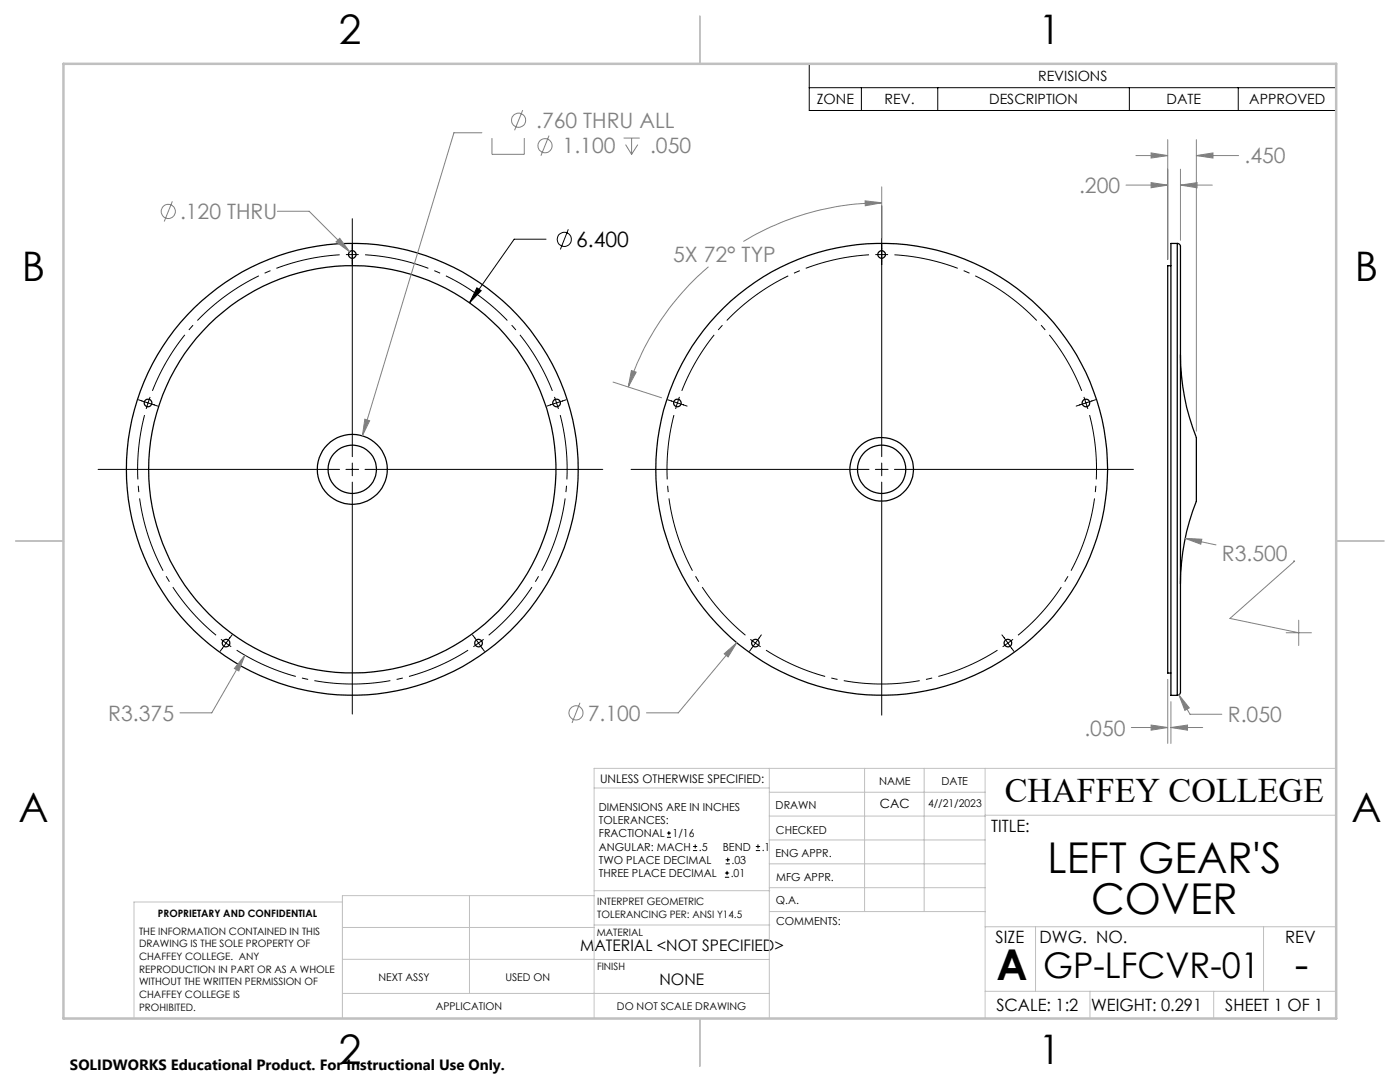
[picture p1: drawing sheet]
<svg xmlns="http://www.w3.org/2000/svg" width="279mm" height="216mm" viewBox="0 0 279 216" stroke-linecap="round" stroke-linejoin="round" font-family="sans-serif">
<g fill="none" stroke="#000" stroke-width=".25">
<path d="M233.7 53h-.7v81.3h.7M234.9 48.6a.84 .84 0 0 1 .7 1.2v88.3a.63 .63 0 0 1-.7 .6M234.9 48.6h-1.2v90.1h1.2M234.9 48.6v90.1M235.6 70.8a46.3 46.3 0 0 0 3.2 16.6v12.5a45.5 45.5 0 0 0-3.2 16.6"/>
<circle cx="70.3" cy="50.8" r=".77"/>
<circle cx="176" cy="50.8" r=".75"/>
<circle cx="29.5" cy="80.4" r=".77"/>
<circle cx="70.3" cy="93.6" r="40.6"/>
<circle cx="70.3" cy="93.6" r="7"/>
<circle cx="70.3" cy="93.6" r="45.1"/>
<circle cx="70.3" cy="93.6" r="4.8"/>
<circle cx="111.1" cy="80.4" r=".76"/>
<circle cx="135.2" cy="80.4" r=".76"/>
<circle cx="176" cy="93.6" r="45.1"/>
<circle cx="176" cy="93.6" r="4.8"/>
<circle cx="176" cy="93.6" r="6.4"/>
<circle cx="216.7" cy="80.4" r=".77"/>
<circle cx="45.1" cy="128.3" r=".76"/>
<circle cx="95.5" cy="128.3" r=".77"/>
<circle cx="150.8" cy="128.3" r=".76"/>
<circle cx="201.2" cy="128.3" r=".77"/>
</g>
<g fill="none" stroke="#808080" stroke-width=".2">
<path d="M96.2 26.5h-5.6l-18.3 60.5M98.2 27.6v3.2h6.4v-3.2M104.3 22l-1.6 4M109.6 27.1l-1.7 4M124.5 27.6h3.2M124.8 28.9l1.2 1.9M126 27.6v3.2M127.3 28.9l-1.3 1.9M176 37.3v10.2M224.7 36.9h8.3M226.7 31h6.3M229.7 36.4l3.3 .5-3.3 .6z"/>
<path d="M229.7 30.5l3.3 .5-3.3 .5zM233 27.9v23.9M235.6 36.9l3.3-.5v1.1zM235.6 33.8v14.1M235.6 36.9h6.3M238.8 31l3.3-.5v1zM238.8 27.9v58.1M238.8 31h8.4M34.4 40.2l-1.6 4M55.4 42.2h6.3l8.1 8M67.1 48.3l.7-.7 2 2.6zM141.4 53.2a52.9 52.9 0 0 0-16 24"/>
<path d="M172.6 40.1l3.4 .4-3.3 .6zM176 40.5a53.3 53.3 0 0 0-27.7 7.7M122.3 76.2l9.7 3.2M126 73.9l1 .4-1.6 2.9zM72.8 83.6l1 .4-1.5 3zM236.5 107.4l3.4 .2-.3 1zM236.5 107.4l6.2 1.3M258.2 111.9l.2 .1-12.9 11.4 13.7 2.9M48.9 130.8l-1.2 3.1-.9-.5zM48.9 130.8l-6.6 11.4h-6.4M144.5 130.5l2.5-2.3-1.7 2.9zM147 128.2l-11.6 14h-6.4"/>
<path d="M233 135.6v12.7M235.3 138.6l2 2.7-.8 .4zM235.3 138.6l2.2 3.9h6.3M256.7 126.3h5M259.2 123.8v5M115.7 140.2l-1.5 4.1M225.8 145.2h7.2M229.7 144.7l3.3 .5-3.3 .5zM233.7 145.2l3.3-.5v1zM233.7 140v8.3M233.7 145.2h6.3"/>
<circle cx="103.5" cy="24" r="1.41"/>
<circle cx="108.8" cy="29.1" r="1.4"/>
<circle cx="33.6" cy="42.2" r="1.42"/>
<circle cx="114.9" cy="142.2" r="1.4"/>
</g>
<g fill="none" stroke="#000" stroke-width=".2">
<path d="M161.5 12.7h105.2v9.3h-105.2zM161.5 17.5h105.2M171.9 17.5v4.5M187.1 17.5v4.5M225.4 17.5v4.5M247.1 17.5v4.5M69 50.8h2.6M70.3 43.6v47.5M95.2 57.4l.8 .6-2.3 2.4zM109 47.7h-6.4l-8.9 12.7M113.4 45.8l-1.6 4M174.7 50.8h2.5"/>
<path d="M176 41.1v50M27.6 79.8l1.9 .6M30 79.2l-.5 1.2M110.7 79.2l.4 1.2M113 79.8l-1.9 .6M133.2 79.8l3.9 1.2M135.6 79.2l-.8 2.4M216.3 79.2l.8 2.4M218.7 79.8l-3.9 1.2M19.6 93.7h48.2M29.5 80.4l-.3 1.2M29.5 80.4l2 .6"/>
<path d="M69 93.7h2.6M70.3 92.4v2.5M70.3 96.2v46.3M72.8 93.7h47.5M111.1 80.4l.3 1.2M111.1 80.4l-2 .6M125.9 93.7h47.5M174.7 93.7h2.5M176 92.4v2.5M176 96.2v46.5M178.5 93.7h47.7M44.1 127.6l1 .7"/>
<path d="M45.1 128.3l1 .7M45.1 128.3l-1.2 1.7M46.3 126.7l-1.2 1.6M94.3 126.7l1.2 1.6M95.5 128.3l-1 .7M95.5 128.3l1.2 1.7M96.5 127.6l-1 .7M149.8 127.6l1 .7M150.8 128.3l1 .7M150.8 128.3l-1.2 1.7M151.9 126.7l-1.1 1.6M200 126.7l1.2 1.6"/>
<path d="M201.2 128.3l-1.1 .7M201.2 128.3l1.2 1.7M202.2 127.6l-1 .7M133.1 167.1h.8M133.1 166.2h.8M133.5 165.8v.9M138.3 169.7h.8M138.3 168.9h.8M138.7 168.5v.8M144.7 175h.8M144.7 174.2h.8M144.8 172.4h.9"/>
<path d="M144.8 171.6h.9M145.1 173.8v.8M145.2 171.1v.9M150.8 169.7h.9M150.8 168.9h.9M151.3 168.5v.8"/>
<circle cx="112.6" cy="47.8" r="1.4"/>
</g>
<path d="M67.8 50.8a42.9 42.9 0 0 0-37.4 27.2M173.4 50.8a42.9 42.9 0 0 0-37.3 27.2M110.2 78a42.9 42.9 0 0 0-37.3-27.2M215.9 78a42.9 42.9 0 0 0-37.4-27.2M28.8 82.8a42.9 42.9 0 0 0 14.3 44M134.5 82.8a42.9 42.9 0 0 0 14.3 44M47.2 129.7a42.9 42.9 0 0 0 46.2 0M97.5 126.8a42.9 42.9 0 0 0 14.3-44M152.9 129.7a42.9 42.9 0 0 0 46.2 0M203.2 126.8a42.9 42.9 0 0 0 14.3-44" fill="none" stroke="#000" stroke-width=".2" stroke-dasharray="15.2 1.3 1.3 1.3" stroke-dashoffset="2.3" stroke-linecap="butt"/>
<g fill="none" stroke="#c0c0c0" stroke-width=".2">
<path d="M118.6 157.2h34.9M153.5 153.3v49.9M153.5 158.1h43.1M172.5 153.3v28.6M184.4 153.3v28.6M196.6 153.3v49.9M266.7 153.3h-148.1v49.9M68.3 180h-41.6v23.2M93.7 178.7v19.5M118.6 178.7h-50.3v24.5M118.6 177.7h35M153.5 167.6h43.1"/>
<path d="M153.5 162.8h43.1M153.5 172.4h43.1M153.5 177.1h43.1M196.6 162.7h70.1M68.3 198.2h85.2M68.3 191.4l85.2 .1M68.3 185.1h50.3M118.6 184.6h35M153.6 181.9h43M196.6 197.8h70.1M196.6 184.9h70.1M206.7 184.9v12.9"/>
<path d="M217.5 197.8v5.4M242.2 197.8v5.4M252.2 184.9v12.9"/>
</g>
<path d="M139.7 3.2v9.5M3.1 107.9h9.6M266.7 107.9h9.5M139.7 203.2v9.6" fill="none" stroke="#c0c0c0" stroke-width=".25"/>
<path d="M12.7 12.7h254v190.5h-254z" fill="none" stroke="#c0c0c0" stroke-width=".5"/>
<path d="M95.2 57.4l.8 .6-2.3 2.4z" fill="#000"/>
<path d="M144.5 130.5l.8 .6 1.7-2.9zM172.6 40.1l3.4 .4-3.3 .6zM126 73.9l1 .4-1.6 2.9zM67.1 48.3l2.7 1.9-2-2.6zM72.8 83.6l-.5 3.4 1.5-3zM48.9 130.8l-2.1 2.6 .9 .5zM229.7 36.4l3.3 .5-3.3 .6zM235.6 36.9l3.3-.5v1.1zM229.7 30.5l3.3 .5-3.3 .5zM238.8 31l3.3-.5v1zM229.7 144.7l3.3 .5-3.3 .5zM233.7 145.2l3.3-.5v1zM235.3 138.6l1.2 3.1 .8-.4zM236.5 107.4l3.1 1.2 .3-1z" fill="#808080"/>
<g font-size="8.5">
<text x="209.1" y="174.2">LEFT GEAR'S</text>
<text x="217.7" y="182.3">COVER</text>
<text x="198.9" y="195.5">A</text>
<text x="258.4" y="195.4">-</text>
</g>
<g font-size="8.1">
<text x="67.6" y="8.9">2</text>
<text x="207.3" y="8.9">1</text>
<text x="4.4" y="56.2">B</text>
<text x="270.4" y="56.2">B</text>
<text x="3.7" y="164.1">A</text>
<text x="269.7" y="164.1">A</text>
<text x="67.6" y="212.4">2</text>
<text x="207.3" y="212.4">1</text>
</g>
<text font-size="7.1" x="208.2" y="195.1">GP-LFCVR-01</text>
<text font-size="6.9" x="200.5" y="160.1">CHAFFEY COLLEGE</text>
<g font-size="4.2" fill="#808080">
<text x="107" y="25.5">.760 THRU ALL</text>
<text x="112.3" y="30.6">1.100</text>
<text x="129.7" y="30.6">.050</text>
<text x="248.4" y="32.6">.450</text>
<text x="215.4" y="38.5">.200</text>
<text x="35.9" y="43.7">.120 THRU</text>
<text x="134.4" y="52.3">5X 72° TYP</text>
<text x="243.9" y="111.9">R3.500</text>
<text x="21.6" y="143.8">R3.375</text>
<text x="117.3" y="143.8">7.100</text>
<text x="216.4" y="146.8">.050</text>
<text x="245" y="144.1">R.050</text>
</g>
<text font-size="4.2" x="115" y="49.3">6.400</text>
<g font-size="3.4">
<text x="197.8" y="166">TITLE:</text>
<text x="198.7" y="188.1">SIZE</text>
<text x="207.5" y="188.1">DWG. NO.</text>
<text x="256.5" y="188.2">REV</text>
<text x="198.8" y="201.7">SCALE: 1:2</text>
<text x="217.7" y="201.8">WEIGHT: 0.291</text>
<text x="244.5" y="201.7">SHEET 1 OF 1</text>
</g>
<g font-size="3.2">
<text x="115.8" y="189.8">MATERIAL &lt;NOT SPECIFIED&gt;</text>
<text x="131.6" y="196.6">NONE</text>
</g>
<text font-size="3" x="14" y="213.5">SOLIDWORKS Educational Product. For Instructional Use Only.</text>
<g font-size="2.8">
<text x="207.2" y="16.2">REVISIONS</text>
<text x="163" y="20.8">ZONE</text>
<text x="176.5" y="20.8">REV.</text>
<text x="197.4" y="20.8">DESCRIPTION</text>
<text x="232.8" y="20.8">DATE</text>
<text x="249.3" y="20.8">APPROVED</text>
</g>
<text font-size="2.5" x="175.6" y="161.3">CAC</text>
<text font-size="2.4" x="119.8" y="156.2">UNLESS OTHERWISE SPECIFIED:</text>
<g font-size="2.2">
<text x="119.5" y="161.8">DIMENSIONS ARE IN INCHES</text>
<text x="154.8" y="161.4">DRAWN</text>
<text x="175.4" y="156.6">NAME</text>
<text x="187.9" y="156.7">DATE</text>
<text x="119.5" y="164.4">TOLERANCES:</text>
<text x="119.5" y="167.1">FRACTIONAL</text>
<text x="134.2" y="167.1">1/16</text>
<text x="154.9" y="166.3">CHECKED</text>
<text x="119.5" y="172.4">TWO PLACE DECIMAL</text>
<text x="119.5" y="169.7">ANGULAR: MACH</text>
<text x="139.5" y="169.7">.5</text>
<text x="144.2" y="169.7">BEND</text>
<text x="146" y="172.4">.03</text>
<text x="152" y="169.7">.1</text>
<text x="154.8" y="171">ENG APPR.</text>
<text x="119.5" y="175">THREE PLACE DECIMAL</text>
<text x="145.8" y="175">.01</text>
<text x="154.9" y="175.7">MFG APPR.</text>
<text x="154.9" y="180.4">Q.A.</text>
<text x="154.9" y="184.6">COMMENTS:</text>
</g>
<g font-size="2.1">
<text x="185.2" y="161.1">4//21/2023</text>
<text x="75.5" y="195.7">NEXT ASSY</text>
<text x="100.9" y="195.7">USED ON</text>
<text x="86.9" y="201.5">APPLICATION</text>
<text x="123.1" y="201.6">DO NOT SCALE DRAWING</text>
</g>
<g font-size="2">
<text x="31.5" y="182.9">PROPRIETARY AND CONFIDENTIAL</text>
<text x="119.2" y="180.6">INTERPRET GEOMETRIC</text>
<text x="119.2" y="183.1">TOLERANCING PER: ANSI Y14.5</text>
<text x="27.8" y="186.5">THE INFORMATION CONTAINED IN THIS</text>
<text x="27.8" y="189">DRAWING IS THE SOLE PROPERTY OF</text>
<text x="27.8" y="191.6">CHAFFEY COLLEGE. ANY</text>
<text x="119.1" y="186.7">MATERIAL</text>
<text x="27.8" y="194.1">REPRODUCTION IN PART OR AS A WHOLE</text>
<text x="27.8" y="196.6">WITHOUT THE WRITTEN PERMISSION OF</text>
<text x="119.1" y="193.5">FINISH</text>
<text x="27.8" y="199.1">CHAFFEY COLLEGE IS</text>
<text x="27.8" y="201.7">PROHIBITED.</text>
</g>
</svg>
